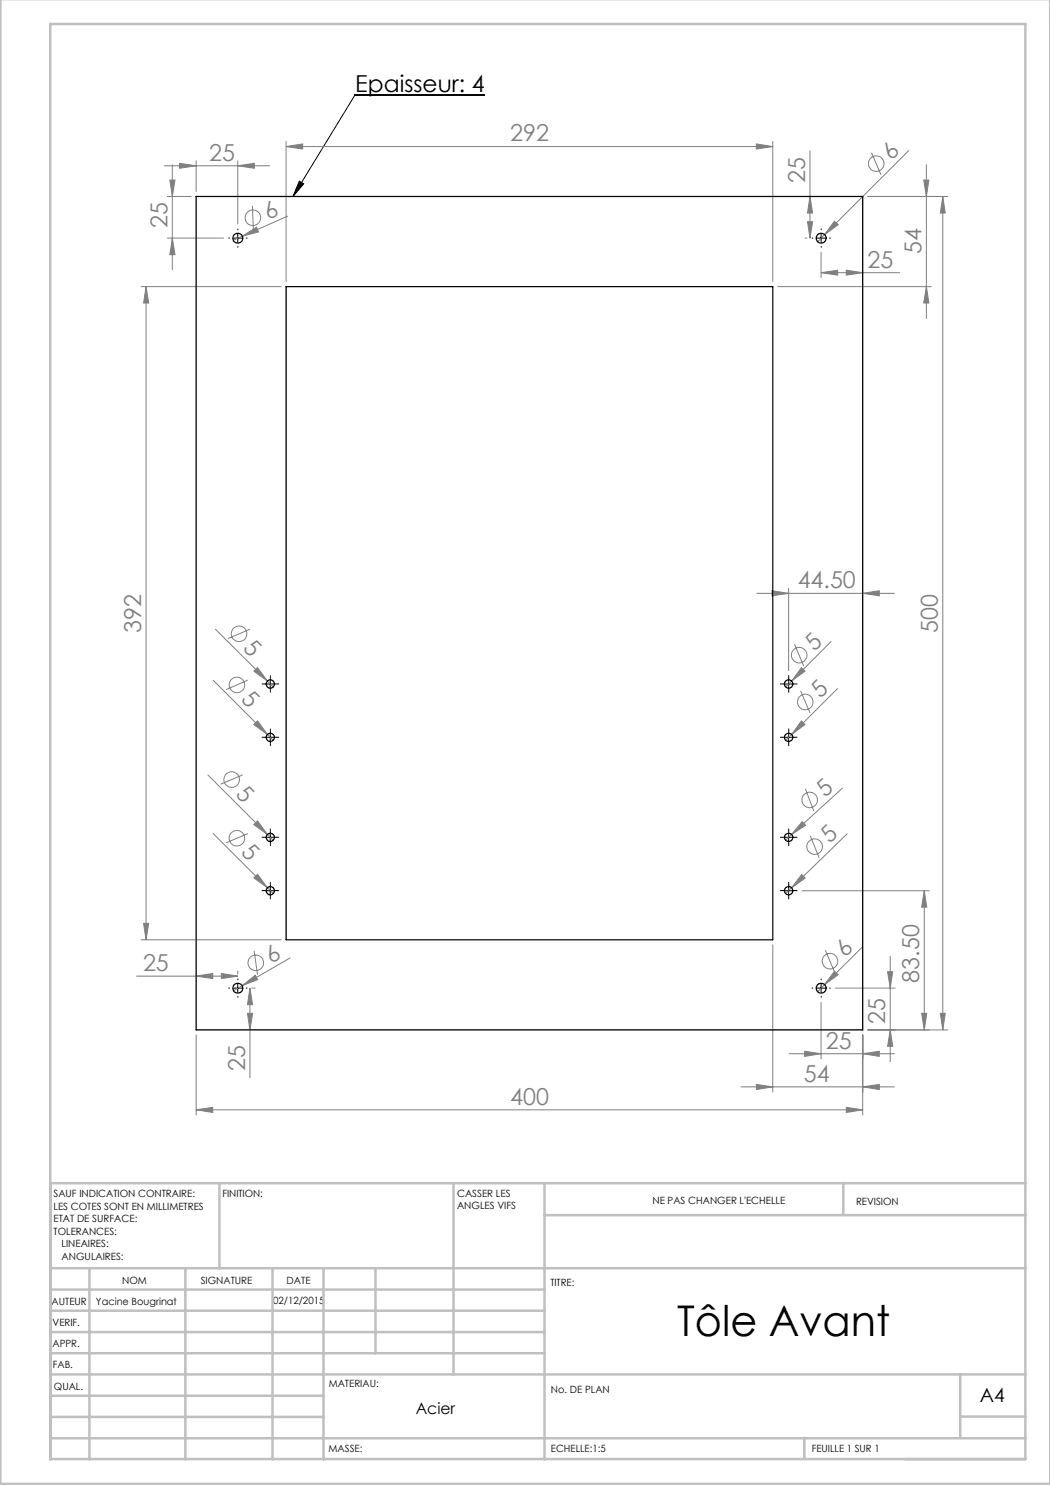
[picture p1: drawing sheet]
<svg xmlns="http://www.w3.org/2000/svg" width="210mm" height="297mm" viewBox="0 0 210 297" stroke-linecap="round" stroke-linejoin="round" font-family="sans-serif">
<g fill="none" stroke="#808080" stroke-width=".2">
<path d="M32.9 33.2h21M33.5 39.3h4.7M34 36h1l-.5 3.3zM34.5 32.9v21.1M35.9 32.7l3.3 .5-3.3 .5zM39.2 32.2v6.1M47.6 33.2l3.3-.5v1zM47.6 32.2v12.6M57.2 29.3l3.3-.5v1zM57.2 28.3v28M57.2 29.3h97.4M151.3 28.8l3.3 .5-3.3 .5z"/>
<path d="M154.6 28.3v28M162 39.3l.5 3.3h-1zM162 30.2v17.4M173.6 39.3h15.9M174.3 30.5l1.9 4.4M181.8 30.1l-16.9 16.8M184.7 36h1.1l-.5 3.3zM185.3 32.9v30.8M188.6 39.3l.5 3.3h-1zM188.6 39.3v166.7M28.2 57.3h28M29.2 57.3v130.7"/>
<path d="M29.2 57.3l.5 3.3h-1zM33.5 47.6h11.2M34.5 47.6l.5 3.3h-1zM48.5 47.2l2.8-1.8 .4 1zM50.5 41.2l.2 4.7M57.5 43.2l-10.9 4.8M155.6 57.3h30.7M161 47.6h.4M161.5 44.3h1l-.5 3.3zM164.2 54.5l3.3-.5v1zM164.2 50.5v5M164.2 54.5h15.8"/>
<path d="M164.9 46.9l-1.4 1.5M166.9 44.2l.7 .7-2.7 2zM169.3 54l3.2 .5-3.2 .5zM185.3 57.3l.5 3.3h-1.1zM151.4 118.7h27.5M154.4 118.1l3.3 .6-3.3 .5zM157.7 117.6v16.5M172.5 118.7l3.4-.6v1.1zM42.7 136.1l11.9 12M43.1 125.8l10.4 10.4M49.6 136l-4.4 1.9M50 125.8l-4.4 1.9"/>
<path d="M50.8 134.2l.7-.7 2 2.7zM53.5 136.2l1.1 1.2M158.9 128.8l1.9 4.4M160.1 138.2l1.9 4.4M160.3 133.5l.7 .7-2.7 2zM166.2 128.3l-9.1 9.1M167.5 137.7l-9.2 9.2M41.6 155l13 13.1M48.5 155l-4.4 1.8M50.8 144.9l.7-.7 2 2.7zM158.3 146.9l-1.2 1.2M160.3 144.2l.7 .7-2.7 2z"/>
<path d="M161.1 157.8l1.7 4.4M168.5 157.6l-10.2 9.3M42.7 166.7l11.9 12M49.6 166.7l-4.4 1.9M50.8 175.6l.7-.7 2 2.6zM50.8 164.9l.7-.7 2 2.7zM158.3 166.9l-1.2 1.1M160.3 174.9l.7 .7-2.7 1.9zM160.4 178.1h25.4M160.4 164.3l.7 .8-2.8 1.8zM162 167.1l1.8 4.5M169.4 166.8l-12.3 11.9"/>
<path d="M184.9 178.1v27.9M184.9 178.1l.4 3.3h-1zM27.3 195.2h20.3M28.2 188h28M28.7 184.7h1l-.5 3.3zM39.2 195.2l3.3-.5v1zM44.3 194.7l3.3 .5-3.3 .5zM47.6 194.2v.6M48.4 197.1l2.6-2.1 .5 .9zM48.4 197.1l-1.7 1.1M50 197.6v17.9M50 197.6l.5 3.3h-1z"/>
<path d="M50.4 197.6h.6M50.8 190.2l.7 4.7M58 191.6l-9.6 5.5M154.6 189v29.4M164.9 196.9l-1.4 1.5M165.1 190l1.8 4.4M166.9 194.2l.7 .7-2.7 2zM167.1 197.6h11.9M172.4 189.5l-7.5 7.4M177.5 194.3h1l-.5 3.3zM178 191.3v21M39.2 207v16"/>
<path d="M49.5 202.7h1l-.5 3.3zM148.2 217.4h30.7M151.3 216.9l3.3 .5-3.3 .5zM157.9 210.7h21M160.9 210.3l3.3 .4-3.3 .6zM164.2 200.5v11.3M172.5 217.4l3.4-.5v1zM172.5 210.7l3.4-.4v1zM172.5 207v16M173.6 206h15.9M178 206l.5 3.3h-1zM184.3 202.7h1l-.4 3.3z"/>
<path d="M188.1 202.7h1l-.5 3.3zM39.2 222l3.3-.5v1zM39.2 222h133.3M169.3 221.5l3.2 .5-3.2 .5z"/>
<circle cx="175.2" cy="32.7" r="1.56"/>
<circle cx="50.6" cy="43.5" r="1.56"/>
<circle cx="47.4" cy="137" r="1.55"/>
<circle cx="47.8" cy="126.8" r="1.57"/>
<circle cx="159.8" cy="131" r="1.56"/>
<circle cx="46.3" cy="155.9" r="1.56"/>
<circle cx="161" cy="140.4" r="1.55"/>
<circle cx="161.9" cy="160" r="1.56"/>
<circle cx="47.4" cy="167.6" r="1.55"/>
<circle cx="162.9" cy="169.3" r="1.56"/>
<circle cx="51.1" cy="192.6" r="1.55"/>
<circle cx="166" cy="192.2" r="1.57"/>
</g>
<g fill="none" stroke="#000" stroke-width=".2">
<path d="M96.9 19h-25.9l-12.4 20.3M59.9 36.2l.8 .6-2.1 2.5zM46.7 47.6h1.7M47.6 46.8v1.7M163.4 47.6h1.7M164.2 46.8v1.7M53.2 136.8h1.7M54 136v1.7M156.9 136.8h1.7M157.7 136v1.7M53.2 147.5h1.7M54 146.6v1.7"/>
<path d="M156.9 147.5h1.7M157.7 146.6v1.7M53.2 178.1h1.7M53.2 167.5h1.7M54 166.6v1.7M54 177.3v1.7M156.9 178.1h1.7M156.9 167.5h1.7M157.7 166.6v1.7M157.7 177.3v1.7M46.7 197.6h1.7M47.6 196.8v1.7"/>
<path d="M163.4 197.6h1.7M164.2 196.8v1.7"/>
</g>
<g fill="none" stroke="#000" stroke-width=".2" stroke-dasharray="30.5 1.3 1.3 1.3">
<path d="M45.9 47.6h-.2M47.6 46v-.2M47.6 49.3v.2M49.2 47.6h.2M162.6 47.6h-.2M164.2 46v-.2M164.2 49.3v.2M165.9 47.6h.2M53.2 136.8h-.8M54.1 136v-.9M54.1 137.6v.9M54.9 136.8h.8"/>
<path d="M156.9 136.8h-.8M157.7 136v-.9M157.7 137.6v.9M158.6 136.8h.8M53.2 147.5h-.8M54.1 146.6v-.8M54.1 148.3v.8M54.9 147.5h.8M156.9 147.5h-.8M157.7 146.6v-.8M157.7 148.3v.8M158.6 147.5h.8"/>
<path d="M53.2 178.1h-.8M53.2 167.5h-.8M54.1 177.3v-.8M54.1 179v.8M54.1 166.6v-.8M54.1 168.3v.8M54.9 178.1h.8M54.9 167.5h.8M156.9 178.1h-.8M156.9 167.5h-.8M157.7 177.3v-.8M157.7 179v.8"/>
<path d="M157.7 166.6v-.8M157.7 168.3v.8M158.6 178.1h.8M158.6 167.5h.8M45.9 197.6h-.2M47.6 196v-.2M47.6 199.3v.2M49.2 197.6h.2M162.6 197.6h-.2M164.2 196v-.2M164.2 199.3v.2M165.9 197.6h.2"/>
</g>
<g fill="none" stroke="#c0c0c0" stroke-width=".5">
<path d="M.1 -.1v296.9h209.9v-296.9M10.1 4.8h195v287h-195zM43.9 236.6v17M90.7 236.6v38.3M108.9 236.6v55.3M168.7 236.6v6.3M205.1 236.6h-195v55.3M10.1 253.6h195M10.1 257.9h98.8M17.9 253.6v38.3M37.1 253.6v38.3M54.5 253.6v38.3"/>
<path d="M64.7 253.6v38.3M75.1 253.6v17M108.9 243h96.2M10.1 270.6h98.8M10.1 266.4h98.8M10.1 262.1h98.8M10.1 279.1h54.6M10.1 274.9h195M192.1 274.8v12.7M10.1 287.7h195M10.1 283.4h54.6M160.9 287.5v4.3"/>
<path d="M192.1 283.3h13"/>
</g>
<path d="M59.9 36.2l.8 .6-2.1 2.5z" fill="#000"/>
<g fill="#808080">
<path d="M50.8 134.2l.7-.7 2 2.7z"/>
<path d="M50.8 144.9l.7-.7 2 2.7z"/>
<path d="M50.8 175.6l.7-.7 2 2.6z"/>
<path d="M50.8 164.9l.7-.7 2 2.7z"/>
<path d="M48.5 47.2l2.8-1.8 .4 1z"/>
<path d="M48.4 197.1l2.6-2.1 .5 .9z"/>
<path d="M160.4 164.3l.7 .8-2.8 1.8z"/>
<path d="M160.3 174.9l.7 .7-2.7 1.9z"/>
<path d="M160.3 144.2l.7 .7-2.7 2z"/>
<path d="M166.9 44.2l.7 .7-2.7 2z"/>
<path d="M166.9 194.2l.7 .7-2.7 2z"/>
<path d="M160.3 133.5l.7 .7-2.7 2z"/>
<path d="M151.3 28.8l3.3 .5-3.3 .5zM57.2 29.3l3.3-.5v1zM47.6 33.2l3.3-.5v1zM35.9 32.7l3.3 .5-3.3 .5zM44.3 194.7l3.3 .5-3.3 .5zM39.2 195.2l3.3-.5v1z"/>
<path d="M39.2 222l3.3-.5v1zM169.3 221.5l3.2 .5-3.2 .5zM151.3 216.9l3.3 .5-3.3 .5zM172.5 217.4l3.4-.5v1zM164.2 54.5l3.3-.5v1zM169.3 54l3.2 .5-3.2 .5zM160.9 210.3l3.3 .4-3.3 .6zM172.5 210.7l3.4-.4v1zM154.4 118.1l3.3 .6-3.3 .5zM172.5 118.7l3.4-.6v1.1z"/>
<path d="M188.1 202.7h1l-.5 3.3zM188.6 39.3l.5 3.3h-1zM161.5 44.3h1l-.5 3.3zM162 39.3l.5 3.3h-1zM34.5 47.6l.5 3.3h-1zM34 36h1l-.5 3.3z"/>
<path d="M29.2 57.3l.5 3.3h-1zM28.7 184.7h1l-.5 3.3zM184.7 36h1.1l-.5 3.3zM185.3 57.3l.5 3.3h-1.1zM50 197.6l.5 3.3h-1zM49.5 202.7h1l-.5 3.3zM177.5 194.3h1l-.5 3.3zM178 206l.5 3.3h-1zM184.9 178.1l.4 3.3h-1zM184.3 202.7h1l-.4 3.3z"/>
</g>
<g fill="none" stroke="#000" stroke-width=".25">
<path d="M39.2 39.3h133.3v166.7h-133.3zM57.2 57.3h97.4v130.7h-97.4z"/>
<circle cx="47.5" cy="47.6" r=".99"/>
<circle cx="164.2" cy="47.6" r="1"/>
<circle cx="54.1" cy="136.8" r=".83"/>
<circle cx="157.7" cy="136.8" r=".84"/>
<circle cx="54.1" cy="147.5" r=".82"/>
<circle cx="157.7" cy="147.5" r=".84"/>
<circle cx="54.1" cy="167.5" r=".82"/>
<circle cx="54.1" cy="178.1" r=".82"/>
<circle cx="157.7" cy="178.1" r=".84"/>
<circle cx="157.7" cy="167.5" r=".84"/>
<circle cx="47.5" cy="197.6" r=".99"/>
<circle cx="164.2" cy="197.6" r="1"/>
</g>
<text font-size="8.5" x="135.5" y="267.2">Tôle Avant</text>
<text font-size="4.7" x="71.1" y="18.3">Epaisseur: 4</text>
<g font-size="4.7" fill="#808080">
<text x="102" y="28.3">292</text>
<text x="41.8" y="32.1">25</text>
<text x="178.3" y="32.1" transform="rotate(-45 178.3 32.1)">6</text>
<text x="161" y="36.6" transform="rotate(-90 161 36.6)">25</text>
<text x="33.5" y="45.6" transform="rotate(-90 33.5 45.6)">25</text>
<text x="53.6" y="44.1" transform="rotate(-24 53.6 44.1)">6</text>
<text x="173.5" y="53.5">25</text>
<text x="184.3" y="50.9" transform="rotate(-90 184.3 50.9)">54</text>
<text x="159.5" y="117.6">44.50</text>
<text x="28.2" y="126.5" transform="rotate(-90 28.2 126.5)">392</text>
<text x="48.4" y="129.8" transform="rotate(45 48.4 129.8)">5</text>
<text x="162.9" y="130.4" transform="rotate(-45 162.9 130.4)">5</text>
<text x="187.6" y="126.5" transform="rotate(-90 187.6 126.5)">500</text>
<text x="48" y="140" transform="rotate(45 48 140)">5</text>
<text x="164.1" y="139.8" transform="rotate(-45 164.1 139.8)">5</text>
<text x="47" y="158.9" transform="rotate(45 47 158.9)">5</text>
<text x="165" y="159.5" transform="rotate(-43 165 159.5)">5</text>
<text x="48" y="170.7" transform="rotate(45 48 170.7)">5</text>
<text x="166" y="168.7" transform="rotate(-44 166 168.7)">5</text>
<text x="169" y="191.6" transform="rotate(-45 169 191.6)">6</text>
<text x="28.6" y="194.2">25</text>
<text x="54.3" y="192.7" transform="rotate(-30 54.3 192.7)">6</text>
<text x="183.8" y="196.5" transform="rotate(-90 183.8 196.5)">83.50</text>
<text x="165.2" y="209.7">25</text>
<text x="177" y="204.8" transform="rotate(-90 177 204.8)">25</text>
<text x="49" y="214.2" transform="rotate(-90 49 214.2)">25</text>
<text x="102" y="220.9">400</text>
<text x="160.8" y="216.4">54</text>
</g>
<text font-size="3.9" x="196" y="280.4">A4</text>
<text font-size="3.2" x="83.1" y="282.8">Acier</text>
<g font-size="2">
<text x="10.7" y="239.5">SAUF INDICATION CONTRAIRE:</text>
<text x="44.5" y="239.5">FINITION:</text>
<text x="91.4" y="239.4">CASSER LES</text>
<text x="10.7" y="242">LES COTES SONT EN MILLIMETRES</text>
<text x="10.7" y="244.5">ETAT DE SURFACE:</text>
<text x="91.4" y="241.9">ANGLES VIFS</text>
<text x="130.5" y="240.8">NE PAS CHANGER L'ECHELLE</text>
<text x="171.2" y="241">REVISION</text>
<text x="10.7" y="247">TOLERANCES:</text>
<text x="12.3" y="249.5">LINEAIRES:</text>
<text x="12.3" y="252">ANGULAIRES:</text>
<text x="24.4" y="256.9">NOM</text>
<text x="40.1" y="256.8">SIGNATURE</text>
<text x="57.3" y="256.8">DATE</text>
<text x="110.1" y="257.1">TITRE:</text>
<text x="10.3" y="260.9">AUTEUR</text>
<text x="19.2" y="261">Yacine Bougrinat</text>
<text x="54.6" y="260.8">02/12/2015</text>
<text x="10.5" y="269.3">APPR.</text>
<text x="10.5" y="265.2">VERIF.</text>
<text x="10.6" y="273.6">FAB.</text>
<text x="10.8" y="278">QUAL.</text>
<text x="65.8" y="277.4">MATERIAU:</text>
<text x="110.2" y="278.5">No. DE PLAN</text>
<text x="65.7" y="290.4">MASSE:</text>
<text x="110.2" y="290.5">ECHELLE:1:5</text>
<text x="162.4" y="290.4">FEUILLE 1 SUR 1</text>
</g>
</svg>
